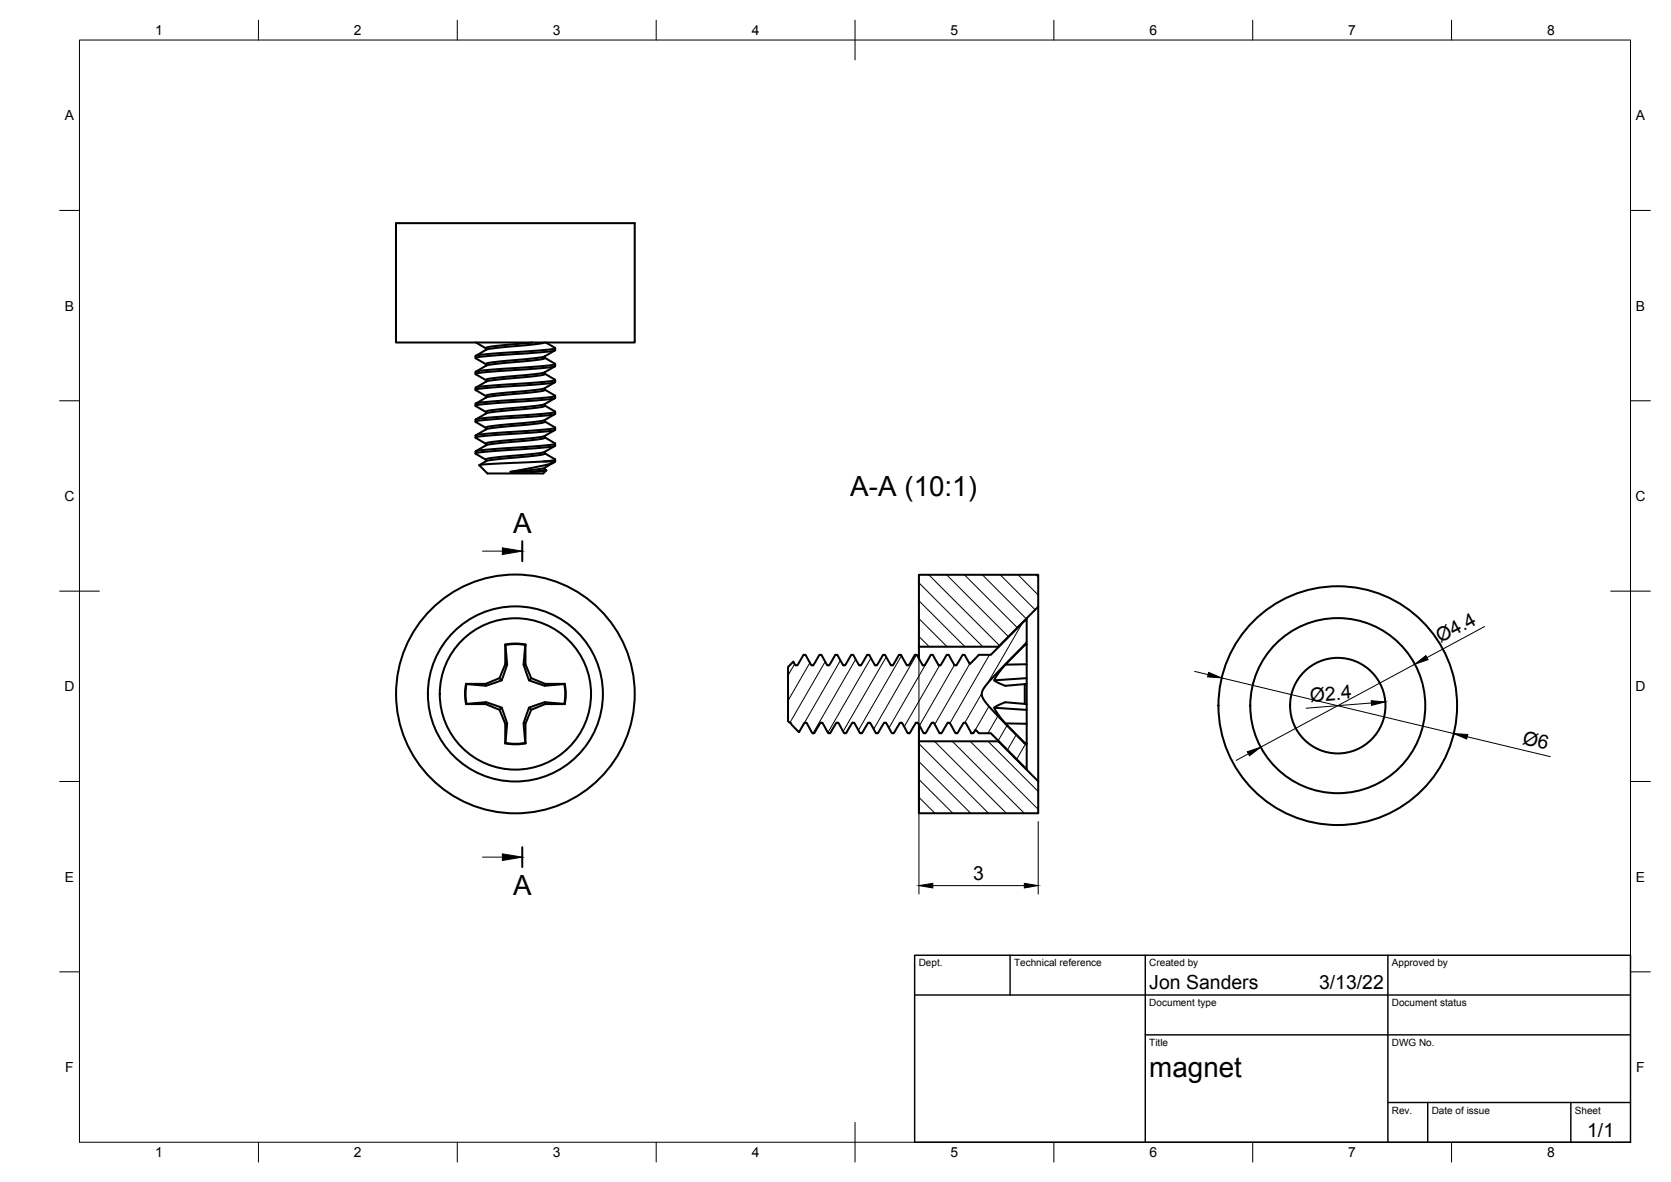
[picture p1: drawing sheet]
<svg xmlns="http://www.w3.org/2000/svg" width="420mm" height="297mm" viewBox="0 0 420 297" stroke-linecap="round" stroke-linejoin="round" font-family="sans-serif">
<!-- layer: Visible -->
<g fill="none" stroke="#000" stroke-width=".51">
<path d="M99.6 56.1h60v30h-60zM119.7 86.1l2.5 1.4M122.2 87.5v.4M122.2 99.5v.4M133.9 86.1l-9.5 .9-1.6 .2-.6 .3M136.9 86.1l-3.3 .5-10.6 1.1-.7 .2-2.7 1.5M137 97.5l-.1 .6-1.3 .3-13.1 1.4-2.9 1.6M137 93.5l-.1 .6-1.3 .3-12.9 1.3-3.1 1.7M137 89.5l-.1 .6-1.1 .2-13.1 1.4-3.1 1.7M137 97.9l2.6 1.6-3.8 .6-14.7 1-1.4 .3-.1 .6M137 93.9l2.6 1.6-3.8 .6-15.1 1.1-1 .2-.1 .6M137 89.9l2.6 1.6-3.8 .6-15.1 1.1-1 .2-.1 .6"/>
<path d="M137.2 86.1l2.4 1.4-3.8 .6-15.1 1.1-1 .2-.1 .6M139.5 96.1l-3.1 1.7-12.3 1.2-1.4 .2-.5 .3M139.5 92.1l-2.9 1.6-13.4 1.4-1 .3v.5M139.5 88.1l-2.9 1.6-13.6 1.5-.8 .2v.5M139.6 99.5v.5l-1.3 .3-16 1.2-2.7 .5 2.6 1.5M139.6 95.5v.5l-1.3 .3-16 1.2-2.7 .5 2.6 1.5M139.6 91.5v.5l-1.3 .3-16 1.2-2.7 .5 2.6 1.5M139.6 87.5v.5l-1.3 .3-15.3 1.1-2.8 .3-.6 .3 2.6 1.5M122.2 111.5v.4M128.4 118.6h5.5M137 117.5v.5l-.3 .2-2.8 .4M137 113.5l-.1 .6-.9 .2-13.3 1.4-2.2 1.2"/>
<path d="M137 109.5l-.1 .6-.8 .2-13.4 1.4-3.1 1.7M137 105.5l-.1 .6-1.1 .2-13.1 1.4-3.1 1.7M137 101.5l-.1 .6-1.3 .3-12.9 1.3-3.1 1.7M137 117.9l.4 .3-3.5 .4M137 113.9l2.6 1.6-.9 .3-2.1 .2M137 109.9l2.6 1.6-3.8 .6-15.1 1.1-1.1 .2v.6M137 105.9l2.6 1.6-3.8 .6-15.1 1.1-1.1 .2v.6M137 101.9l2.6 1.6-3.8 .6-14.7 1-1.4 .3-.1 .6M137.4 118.2l-.8 .8h-14l-2.1-2.1 5.9-.5 13.2-.4-2.1 .8-9.1 1.8M139.3 116.2l-2.8 1.5-8.1 .9M139.5 112.1l-2.9 1.6-13.4 1.4-1 .3v.5M139.5 108.1l-3.1 1.7-12.2 1.2-1.5 .2-.5 .3"/>
<path d="M139.5 104.1l-2.9 1.6-13.4 1.4-1 .3v.5M139.5 100.1l-2.9 1.6-13.4 1.4-1 .3v.5M139.6 111.5v.5l-1.3 .3-16 1.2-2.7 .5 2.6 1.5M139.6 107.5v.5l-1.3 .3-16 1.2-2.7 .5 2.6 1.5M139.6 103.5v.5l-1.3 .3-16 1.2-2.7 .5 2.6 1.5M139.6 115.5v.5M231.1 144.4h29.9v8.1l-10 10h-19.9zM261 152.5v43.8M117.2 176.9h4.9l3.5 1.5 1.4 3.5v4.9M117.2 171.9h.1M117.2 171.9l-.3 2.1 .3 2.9M117.3 176.9l4.9-.4 3 1a1.38 1.38 0 0 1 1.4 1.5l.9 2.8-.4 4.9"/>
<path d="M117.3 176.9h-.1M117.3 171.9l-.2 2.8 .2 2.2M122.1 171.9l.1 .4M122.2 176.5l-.1 .4M125.6 170.4l.6 .6M126.2 177.8l-.6 .6M127 166.9l-1.4 3.5-3.5 1.5h-4.9M127 162v4.9M127 162l.1 .1M127 166.9l.5 .1M127.1 162l2.9-.3 2.1 .3M127.1 162.1l.4 4.9-1 3a1.38 1.38 0 0 1-1.5 1.4l-2.8 .9-4.9-.4"/>
<path d="M127.1 162.1l2.1-.2 2.9 .2M132.1 162.1l-.4 4.9 1 3a1.38 1.38 0 0 0 1.5 1.4l2.8 .9 4.9-.4M132.1 162v4.9l1.5 3.5 3.5 1.5h4.9M132.1 162v.1M132.1 166.9l-.4 .1M133 177.8l.6 .6M133.6 170.4l-.6 .6M137 176.5l.1 .4M137.1 171.9l-.1 .4M141.9 176.9l-4.9-.4-3.1 1a1.38 1.38 0 0 0-1.3 1.5l-.9 2.8 .4 4.9M141.9 176.9h.1M141.9 171.9l.2 2.1-.2 2.9"/>
<path d="M142 171.9l.3 2.1-.3 2.9M142 176.9h-4.9l-3.5 1.5-1.5 3.5v4.9M142 171.9h-.1M199.1 166.6l.4-.3 .5 .9h.5l1.5-2.6h.5l1.5 2.6h.5l1.5-2.6h.5l1.5 2.6h.5l1.5-2.6h.5l1.5 2.6h.5l1.5-2.6h.5l1.5 2.6h.5l1.5-2.6h.5l1.5 2.6h.5l1.5-2.6h.5l1.5 2.6h.5l1.5-2.6h.5l1.5 2.6h.5l1.5-2.6h.5l1.5 2.6h.5l1.5-2.6h.5l1.5 2.6h.5l1.5-2.6h.5l1.5 2.6h.5l1.5-2.6h.5l1.3 2.3 2.2-2.3h3.2l8.9-9.1v6.4l-.6 .3-6.8 6.8-2.1 2.4-1.5 2.1a3.3 3.3 0 0 0 1.2 3.6l8.7 9.1 .7 .6 .4 .2v6.3l-8.9-9h-3.1l-.8-.9-.5 .9h-.6l-1.4-2.7h-.5l-1.6 2.7h-.5l-1.4-2.7h-.5l-1.6 2.7h-.5l-1.4-2.7h-.5l-1.6 2.7h-.5l-1.4-2.7h-.5l-1.6 2.7h-.5l-1.4-2.7h-.5l-1.6 2.7h-.5l-1.4-2.7h-.5l-1.6 2.7h-.5l-1.4-2.7h-.5l-1.6 2.7h-.5l-1.4-2.7h-.5l-1.6 2.7h-.5l-1.4-2.7h-.5l-1.6 2.7h-.4l-1.5-2.7h-.5l-1.6 2.7h-.4l-1.5-2.7h-.5l-1.4 2.4-1.8-1.8-.3-.6h-.3l-.4-.4v-13.6zM231.1 162.5v3M250 177.8l8.1 .6M251 162.5v.1M257.7 171.9v5M257.7 162.1l-5 5-2.2 2.9a.74 .74 0 0 0-.3 1.2l2.6 1.1 5.3-.4M258.1 161.9l-.4 .2v-.1M258.1 176.9l-5.3-.4-2.2 .9a.6 .6 0 0 0-.6 .5 .6 .6 0 0 0 .4 .7l2.3 3.1 5 5.1M258.1 162v24.8"/>
<path d="M258.1 166.9l-5.3 .1M258.1 170.4l-8.1 .6M127.1 186.8l2.9 .3 2.1-.3M127.1 186.7l-.1 .1M127.1 186.7l2.9 .2 2.1-.2M127.5 181.8l-.5 .1M131.7 181.8l.4 .1M132.1 186.7v.1M231.1 186.3h19.9l10 10v8.1h-29.9zM231.1 182.1v4.2M251 186.2v.1M252.8 181.8l5.3 .1"/>
<path d="M257.7 186.7l.4 .3"/>
<circle cx="129.6" cy="174.4" r="19"/>
<circle cx="129.6" cy="174.4" r="22"/>
<circle cx="129.6" cy="174.4" r="30"/>
<circle cx="336.4" cy="177.3" r="22"/>
<circle cx="336.4" cy="177.3" r="30"/>
<circle cx="336.4" cy="177.3" r="12"/>
</g>
<!-- layer: Border -->
<g fill="none" stroke="#000" stroke-width=".25">
<path d="M20 10.1h390v276.9h-390zM65 5.1v5M115 5.1v5M165 5.1v5M215 5.1v10M265 5.1v5M315 5.1v5M365 5.1v5M15 52.9h5M410 52.9h5M15 100.7h5M410 100.7h5"/>
<path d="M15 148.6h10M405 148.6h10M15 196.4h5M410 196.4h5M15 244.2h5M410 244.2h5M65 287v5M115 287v5M165 287v5M215 282.1v9.9M265 287v5M315 287v5"/>
<path d="M365 287v5"/>
</g>
<!-- layer: TitleBlock -->
<path d="M230 240.1h180v46.9h-180zM230 250h180M254 240.1v9.9M288 240.1v46.9M349 240.1v46.9M288 260.1h122M349 277.1h61M359 277.1v9.9M395 277.1v9.9" fill="none" stroke="#000" stroke-width=".36"/>
<!-- layer: Hatching -->
<g fill="none" stroke="#000" stroke-width=".25">
<path d="M231.1 159.9l2.6 2.6M231.1 155.5l7 7M231.1 151l11.5 11.5M231.1 146.5l16 16M233.5 144.4l17.8 17.8M238 144.4l15.6 15.6M242.5 144.4l13.3 13.3M247 144.4l11 11.1M251.5 144.4l8.8 8.9M256 144.4l5 5.1M257 156.6l-8.7 15.1M260.5 144.4l.5 .6"/>
<path d="M199.8 166.8l-1.6 2.9M203.6 166.5l-5.4 9.6M207.5 166.3l-8.9 15.3M211.3 166l-10.4 18M215.2 165.7l-10.8 18.6M219 165.4l-10.8 18.7M222.8 165.1l-10.8 18.7M226.7 164.8l-10.8 18.7M230.5 164.6l-10.8 18.6M234.1 164.6l-10.6 18.3M236.3 167.2l-8.9 15.4M240 167.1l-8.8 15.2"/>
<path d="M243.8 166.8l-8.8 15.2M246.9 174.2l-4.3 7.4M248.7 177.5l-3.9 6.8M248.8 164.6l-9.9 17.1M250.9 179.9l-2.5 4.4M258.1 161l-.6 1.1M231.1 195.9l8.5 8.5M231.1 191.4l13 13M231.1 186.9l17.4 17.5M234.9 186.3l18.1 18.1M239.4 186.3l18.1 18.1M243.9 186.3l17.1 17.1"/>
<path d="M248.4 186.3l12.6 12.6M253.2 182.3l-2.2 3.8M255.5 184.6l-2.2 3.9M257.9 186.9l-2.3 3.9M258.1 192.8l-.1 .3M231.1 200.3l4 4.1"/>
</g>
<!-- layer: Annotations -->
<path d="M131.3 136v5M131.3 212.9v5" fill="none" stroke="#000" stroke-width=".51"/>
<path d="M121.3 138.5h5M121.3 215.4h5" fill="none" stroke="#000" stroke-width=".25"/>
<path d="M126.3 137.7l5 .8-5 .8zM126.3 214.6l5 .8-5 .8z" fill="#000" stroke="#000" stroke-width=".25"/>
<!-- layer: Dimensions -->
<path d="M373.3 157.4l-14.5 7.9M231.1 164.6v60.1M300.4 168.7l3.4 .8M307.2 170.4l58.3 13.9M344.8 176.7l-16.4 1.3M355.7 166.9l-38.7 20.9M313.9 189.4l-3.1 1.7M368.9 185.2l20.9 4.9M261 206.4v18.3M234.5 222.6h23.1" fill="none" stroke="#000" stroke-width=".25"/>
<path d="M303.9 169l3.3 1.4-3.6-.3zM344.8 176.1l3.5 .3-3.4 .9zM355.7 166.9l2.8-2.2 .6 1.1zM313.6 188.9l3.4-1.1-2.8 2.1zM365.5 184.3l3.6 .3-.3 1.1zM231.1 222.6l3.4-.6v1.1zM257.6 222l3.4 .6-3.4 .5z" fill="#000" stroke="#000" stroke-width=".25"/>
<g font-size="7">
<text x="213.8" y="124.7">A-A (10:1)</text>
<text x="129" y="134">A</text>
<text x="129" y="224.9">A</text>
<text x="289" y="270.6">magnet</text>
</g>
<g font-size="4.9">
<text x="362.2" y="161.7" transform="rotate(-28 362.2 161.7)">Ø4.4</text>
<text x="329.5" y="176.3" transform="rotate(-5 329.5 176.3)">Ø2.4</text>
<text x="382.7" y="186.9" transform="rotate(13 382.7 186.9)">Ø6</text>
<text x="244.7" y="221.1">3</text>
<text x="289" y="248.5">Jon Sanders</text>
<text x="331.7" y="248.5">3/13/22</text>
<text x="399.1" y="285.7">1/1</text>
</g>
<g font-size="3.5">
<text x="39" y="8.8">1</text>
<text x="89" y="8.8">2</text>
<text x="139" y="8.8">3</text>
<text x="189" y="8.8">4</text>
<text x="239" y="8.8">5</text>
<text x="289" y="8.8">6</text>
<text x="339" y="8.8">7</text>
<text x="389" y="8.8">8</text>
<text x="16.3" y="30.2">A</text>
<text x="411.3" y="30.2">A</text>
<text x="16.3" y="78">B</text>
<text x="411.3" y="78">B</text>
<text x="16.2" y="125.9">C</text>
<text x="411.2" y="125.9">C</text>
<text x="16.2" y="173.7">D</text>
<text x="411.2" y="173.7">D</text>
<text x="16.3" y="221.6">E</text>
<text x="411.3" y="221.6">E</text>
<text x="16.4" y="269.4">F</text>
<text x="411.4" y="269.4">F</text>
<text x="39" y="290.8">1</text>
<text x="89" y="290.8">2</text>
<text x="139" y="290.8">3</text>
<text x="189" y="290.8">4</text>
<text x="239" y="290.8">5</text>
<text x="289" y="290.8">6</text>
<text x="339" y="290.8">7</text>
<text x="389" y="290.8">8</text>
</g>
<g font-size="2.5">
<text x="231" y="242.9">Dept.</text>
<text x="255" y="242.9">Technical reference</text>
<text x="289" y="242.9">Created by</text>
<text x="350" y="242.9">Approved by</text>
<text x="289" y="252.8">Document type</text>
<text x="350" y="252.8">Document status</text>
<text x="289" y="262.9">Title</text>
<text x="350" y="262.9">DWG No.</text>
<text x="350" y="279.9">Rev.</text>
<text x="360" y="279.9">Date of issue</text>
<text x="396" y="279.9">Sheet</text>
</g>
</svg>
